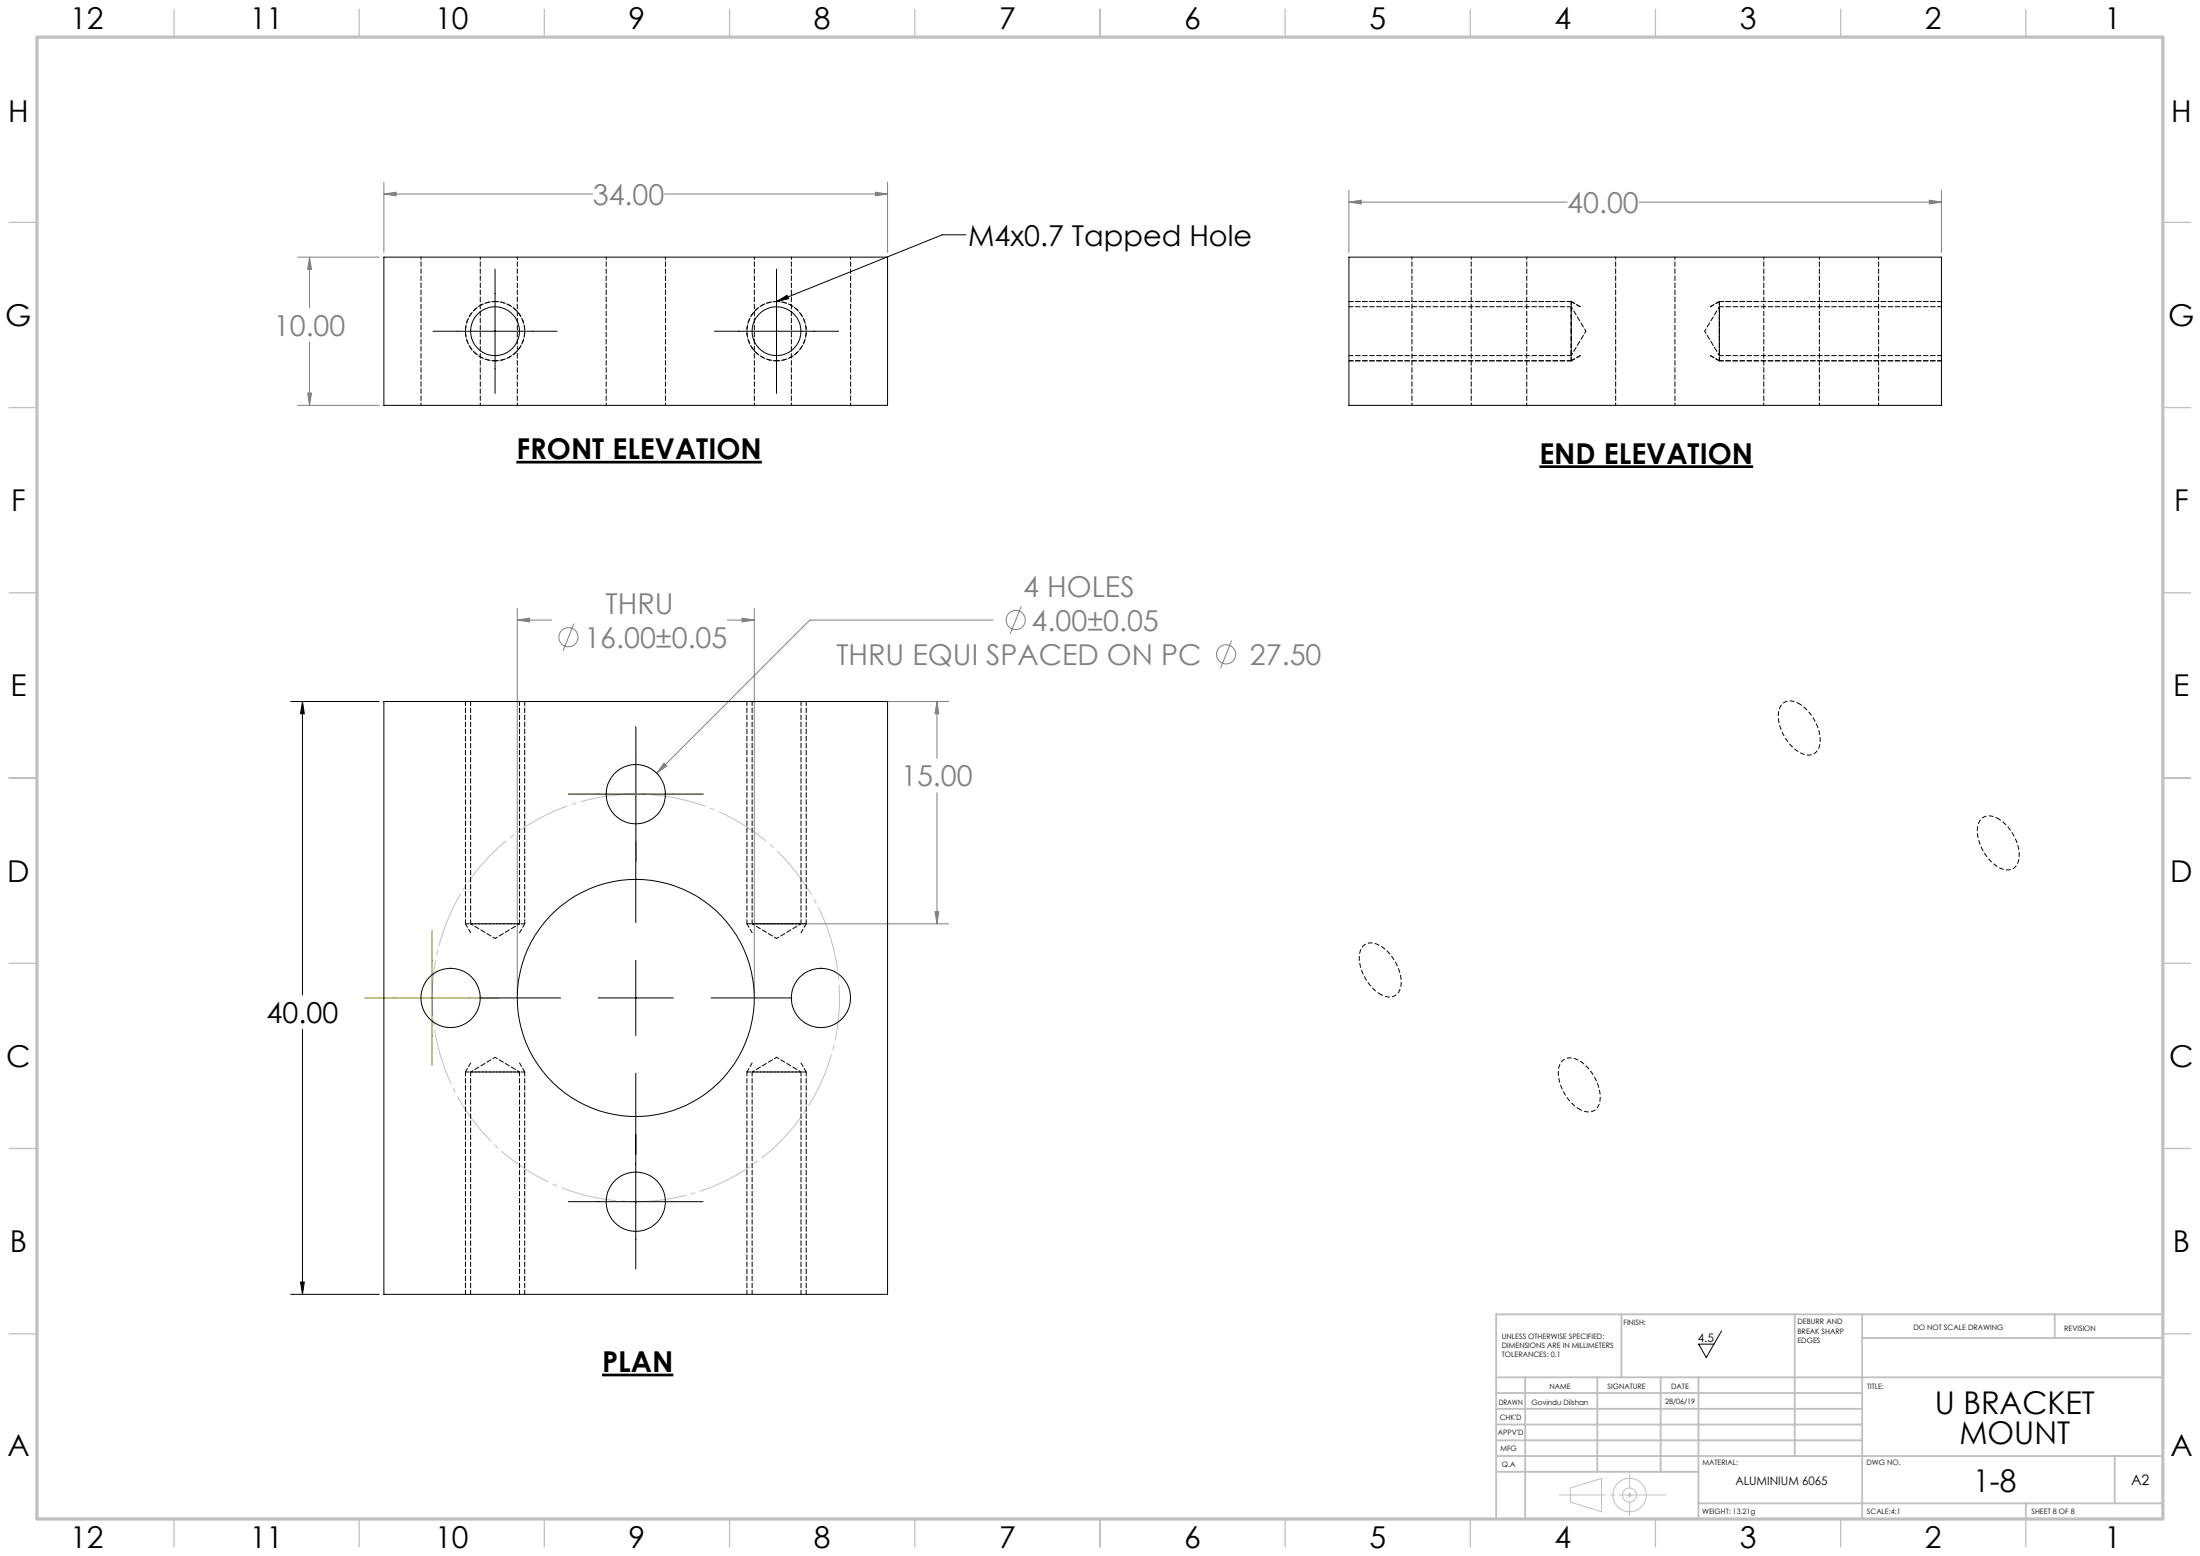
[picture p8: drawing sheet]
<svg xmlns="http://www.w3.org/2000/svg" width="594mm" height="420mm" viewBox="0 0 594 420" stroke-linecap="round" stroke-linejoin="round" font-family="sans-serif">
<g fill="none" stroke="#808080" stroke-width=".27">
<path d="M103.6 52.4l3.4-.5v1zM103.6 49.2v18.9M103.6 52.4h56.4M179.4 52.4h60.2M236.4 51.9l3.2 .5-3.2 .5zM239.6 49.2v18.9M364.2 54.6l3.3-.6v1.1zM364.2 51.4v16.7M364.2 54.6h59M442.5 54.6h81.7M520.9 54l3.3 .6-3.3 .5zM524.2 51.4v16.7"/>
<path d="M80.4 69.4h22M83.6 69.4l.5 3.3h-1zM83.6 69.4v13.7M83.6 92.3v17.1M80.4 109.4h22M83.1 106.1h1l-.5 3.3zM139.7 167.4l3.2-.6v1.1zM139.7 164.2v103.9M139.7 167.4h9.3M155 168.3l-3 7.4M196.4 167.4h7.3M200.3 166.8l3.4 .6-3.4 .5z"/>
<path d="M203.7 164.2v103.9M268.1 167.4h-49.4l-41.4 41.3M275.7 163.7l-2.9 7.4M332.5 172.9l-2.9 7.4M202.9 189.4h53.3M253 189.4l.5 3.3h-1.1zM253 189.4v15.3M179.3 206l.7 .7-2.7 2zM253 214v35.4M202.9 249.4h53.3M252.4 246.1h1.1l-.5 3.3z"/>
<circle cx="153.5" cy="172" r="2.59"/>
<circle cx="274.2" cy="167.4" r="2.59"/>
<circle cx="331" cy="176.6" r="2.59"/>
</g>
<path d="M139.4 124.7h66.3M415.6 126h57.8M162.5 371.1h19.3" fill="none" stroke="#000" stroke-width=".73" stroke-linecap="butt"/>
<path d="M224.3 253.3a55 55 0 0 0-92.2-22.2 55 55 0 0 0 25.3 91.4 55 55 0 0 0 67.6-66.5l-.7-2.7" fill="none" stroke="#c0c0c0" stroke-width=".27" stroke-dasharray="15.2 1.3 1.3 1.3" stroke-dashoffset="6.3" stroke-linecap="butt"/>
<g fill="none" stroke="#c0c0c0" stroke-width=".27">
<path d="M424 401.7l8.4-2.7v9.1l-8.4-2.7zM439.5 403.6h1M439.6 403.2l.7 .7M440 403v1.1M440.3 403.2l-.7 .7"/>
<circle cx="440" cy="403.5" r="4.5"/>
<circle cx="440" cy="403.6" r="1.89"/>
</g>
<g fill="none" stroke="#000" stroke-width=".27">
<path d="M133.7 72.7v33.5M209.7 72.7v33.5M260.8 63.4h-6.4l-44.7 18M116.9 89.4h33.5M192.9 89.4h33.5M209.7 81.4l2.8-1.7 .4 .9zM78.5 189.4h23.9M81.7 189.4l.5 3.3h-1.1zM81.7 189.4v79.2M171.7 196.2v52.8M153.5 214.4h36.3M171.7 259.2v20.3"/>
<path d="M81.7 277.8v71.6M129.5 269.4h21.8M161.5 269.4h20.3M192 269.4h21.8M171.7 289.7v52.8M153.5 324.4h36.3M78.5 349.4h23.9M81.1 346.1h1.1l-.5 3.3zM464.8 359.3l-4.1 7.1-2.1-3.6h4.2"/>
</g>
<path d="M133.7 97.4a8 8 0 0 1-7-11.9 8 8 0 0 1 13.8-.3 8 8 0 0 1-6.4 12.2h-.4M133.7 81.4a8 8 0 0 0-7 11.9 8 8 0 0 0 13.8 .3 8 8 0 0 0-6.4-12.2h-.4M209.7 97.4a8 8 0 0 1-7-11.9 8 8 0 0 1 13.8-.3 8 8 0 0 1-6.4 12.2h-.4M209.7 81.4a8 8 0 0 0-7 11.9 8 8 0 0 0 13.8 .3 8 8 0 0 0-6.4-12.2h-.4" fill="none" stroke="#000" stroke-width=".27" stroke-dasharray="1.3 .6" stroke-dashoffset=".3" stroke-linecap="butt"/>
<path d="M485.8 190a3.4 3.4 0 0 0-5.2 .9 10.1 10.1 0 0 0 2.3 9.6 6.5 6.5 0 0 0 6.4 3.1 4.4 4.4 0 0 0 2-5.3 12.7 12.7 0 0 0-5.5-8.3M539.5 221a3.4 3.4 0 0 0-5.1 .9 10.1 10.1 0 0 0 2.3 9.6 6.5 6.5 0 0 0 6.4 3.2 4.4 4.4 0 0 0 2-5.4 12.7 12.7 0 0 0-5.6-8.3M372.7 268.3a11.9 11.9 0 0 1-5.5-11.2 3.3 3.3 0 0 1 5.3-1.9 11.9 11.9 0 0 1 5.6 11.5 3.2 3.2 0 0 1-5.2 1.8l-.2-.2M426.4 299.4a11.9 11.9 0 0 1-5.5-11.3 3.3 3.3 0 0 1 5.4-1.9 11.9 11.9 0 0 1 5.6 11.5 3.2 3.2 0 0 1-5.2 1.8l-.3-.1" fill="none" stroke="#000" stroke-width=".27" stroke-dasharray="1.3 .6" stroke-dashoffset=".5" stroke-linecap="butt"/>
<path d="M440 397.9v11.2" fill="none" stroke="#c0c0c0" stroke-width=".27" stroke-dasharray="15.2 1.3 1.3 1.3" stroke-dashoffset="11.6"/>
<path d="M449.7 403.5h-28.7" fill="none" stroke="#c0c0c0" stroke-width=".27" stroke-dasharray="15.2 1.3 1.3 1.3" stroke-dashoffset="2.8"/>
<g fill="none" stroke="#c0c0c0" stroke-width=".35">
<path d="M47 2.5v7.5M97 2.5v7.5M147 2.5v7.5M197 2.5v7.5M247 2.5v7.5M297 2.5v7.5M347 2.5v7.5M397 2.5v7.5M447 2.5v7.5M497 2.5v7.5M547 2.5v7.5M2.5 60h7.5"/>
<path d="M584 60h7.5M2.5 110h7.5M584 110h7.5M2.5 160h7.5M584 160h7.5M2.5 210h7.5M584 210h7.5M2.5 260h7.5M584 260h7.5M2.5 310h7.5M584 310h7.5M2.5 360h7.5"/>
<path d="M584 360h7.5M47 410v7.5M97 410v7.5M147 410v7.5M197 410v7.5M247 410v7.5M297 410v7.5M347 410v7.5M397 410v7.5M447 410v7.5M497 410v7.5M547 410v7.5"/>
</g>
<g fill="none" stroke="#c0c0c0" stroke-width=".5">
<path d="M437.8 354.8v17M484.6 354.8v38.2M502.8 354.8v55.2M554.8 354.8v6.4M584 354.8h-180v55.2M404 371.8h180M404 376h98.8M411.8 371.8v38.2M431.3 371.8v25.5M448.4 371.8v25.5M458.6 371.8v38.2M502.8 361.2h81.2"/>
<path d="M404 388.8h98.8M404 384.5h98.8M404 380.3h98.8M404 397.3h54.6M404 393h180M571 393v12.8M458.6 405.8h125.4M547 405.8v4.2"/>
</g>
<path d="M10 10h574v400h-574z" fill="none" stroke="#c0c0c0" stroke-width=".7"/>
<g fill="none" stroke="#000" stroke-width=".27" stroke-dasharray="1.3 .6" stroke-dashoffset=".2">
<path d="M364.2 81.4h60M364.2 97.4h60M424.2 97.4l2.5-1.4M424.2 81.4l2.5 1.4M464.2 81.4l-2.4 1.4M464.2 97.4l-2.4-1.4M524.2 97.4h-60M524.2 81.4h-60M125.7 189.4v60M141.7 189.4v60M201.7 189.4v60M217.7 189.4v60"/>
<path d="M125.7 249.4l1.4 2.4M141.7 249.4l-1.4 2.4M201.7 249.4l1.4 2.4M217.7 249.4l-1.4 2.4M125.7 289.4l1.4-2.5M141.7 289.4l-1.4-2.5M201.7 289.4l1.4-2.5M217.7 289.4l-1.4-2.5M125.7 349.4v-60M141.7 349.4v-60M201.7 349.4v-60M217.7 349.4v-60"/>
</g>
<path d="M424.2 97.4v-16M464.2 81.4v16M125.7 249.4h16M201.7 249.4h16M141.7 289.4h-16M217.7 289.4h-16" fill="none" stroke="#000" stroke-width=".27" stroke-dasharray="1.3 .6" stroke-dashoffset=".3"/>
<path d="M171.7 196.2v36.3M153.5 214.4h36.3M116.7 251.2v36.3M98.5 269.4h36.3" fill="none" stroke="#808000" stroke-width=".27"/>
<path d="M81.7 189.4l.5 3.3h-1.1zM81.1 346.1h1.1l-.5 3.3z" fill="#000"/>
<path d="M103.6 52.4l3.4-.5v1zM236.4 51.9l3.2 .5-3.2 .5zM83.6 69.4l.5 3.3h-1zM83.1 106.1h1l-.5 3.3zM364.2 54.6l3.3-.6v1.1zM520.9 54l3.3 .6-3.3 .5zM253 189.4l.5 3.3h-1.1zM252.4 246.1h1.1l-.5 3.3zM139.7 167.4l3.2-.6v1.1zM200.3 166.8l3.4 .6-3.4 .5zM179.3 206l-2 2.7 2.7-2z" fill="#808080"/>
<path d="M209.7 81.4l2.8-1.7 .4 .9z" fill="#000"/>
<g fill="none" stroke="#000" stroke-width=".27">
<path d="M103.6 69.4h136v40h-136zM364.2 69.4h160v40h-160zM103.6 189.4h136v160h-136z"/>
<circle cx="133.7" cy="89.4" r="6.6"/>
<circle cx="209.6" cy="89.4" r="6.6"/>
<circle cx="171.7" cy="214.4" r="8"/>
<circle cx="121.7" cy="269.4" r="8"/>
<circle cx="171.6" cy="269.4" r="32"/>
<circle cx="221.7" cy="269.4" r="8"/>
<circle cx="171.7" cy="324.4" r="8"/>
</g>
<g fill="none" stroke="#000" stroke-width=".27" stroke-dasharray="1.3 .6" stroke-dashoffset=".6">
<path d="M113.7 69.4v40M139.7 69.4v40M163.7 69.4v40M213.7 69.4v40M381.2 69.4v40M412.2 69.4v40M436.2 69.4v40M491.2 69.4v40M424.2 96l4-6.6M428.2 89.4l-4-6.6M460.3 89.4l3.9 6.6M464.2 82.8l-3.9 6.6"/>
<path d="M129.7 109.4v-40M179.7 109.4v-40M203.7 109.4v-40M229.7 109.4v-40M397.2 109.4v-40M452.2 109.4v-40M476.2 109.4v-40M507.2 109.4v-40M127.1 249.4l6.6 3.9M133.7 253.3l6.6-3.9M203.1 249.4l6.6 3.9M209.7 253.3l6.6-3.9"/>
<path d="M133.7 285.4l-6.6 4M140.3 289.4l-6.6-4M209.7 285.4l-6.6 4M216.3 289.4l-6.6-4"/>
</g>
<path d="M464.2 82.8v13.2M127.1 249.4h13.2M203.1 249.4h13.2M140.3 289.4h-13.2M216.3 289.4h-13.2" fill="none" stroke="#000" stroke-width=".27" stroke-dasharray="1.3 .6" stroke-dashoffset=".7"/>
<g fill="none" stroke="#000" stroke-width=".27" stroke-dasharray="1.3 .6" stroke-dashoffset=".2">
<path d="M364.2 96h60M424.2 89.4v-6.6M424.2 96v-6.6M424.2 82.8h-60M464.2 96h60M524.2 82.8h-60M127.1 189.4v60M203.1 189.4v60M140.3 249.4v-60M216.3 249.4v-60M127.1 289.4v60M203.1 289.4v60"/>
<path d="M140.3 349.4v-60M216.3 349.4v-60"/>
</g>
<g font-size="8.5">
<text x="522.4" y="381.8">U BRACKET</text>
<text x="529" y="389.9">MOUNT</text>
<text x="532.8" y="402.7">1-8</text>
</g>
<g font-size="8.1">
<text x="19" y="8">12</text>
<text x="67.5" y="8">11</text>
<text x="117.5" y="8">10</text>
<text x="169.7" y="8">9</text>
<text x="219.7" y="8">8</text>
<text x="269.7" y="8">7</text>
<text x="319.7" y="8">6</text>
<text x="369.7" y="8">5</text>
<text x="419.7" y="8">4</text>
<text x="469.7" y="8">3</text>
<text x="519.7" y="8">2</text>
<text x="568.2" y="8">1</text>
<text x="2.2" y="33">H</text>
<text x="586.2" y="33">H</text>
<text x="1.4" y="88">G</text>
<text x="585.4" y="88">G</text>
<text x="3" y="138">F</text>
<text x="587" y="138">F</text>
<text x="2.8" y="188">E</text>
<text x="586.8" y="188">E</text>
<text x="2" y="238">D</text>
<text x="586" y="238">D</text>
<text x="1.7" y="288">C</text>
<text x="585.7" y="288">C</text>
<text x="2.7" y="338">B</text>
<text x="586.7" y="338">B</text>
<text x="2" y="393">A</text>
<text x="586" y="393">A</text>
<text x="19" y="418">12</text>
<text x="67.5" y="418">11</text>
<text x="117.5" y="418">10</text>
<text x="169.7" y="418">9</text>
<text x="219.7" y="418">8</text>
<text x="269.7" y="418">7</text>
<text x="319.7" y="418">6</text>
<text x="369.7" y="418">5</text>
<text x="419.7" y="418">4</text>
<text x="469.7" y="418">3</text>
<text x="519.7" y="418">2</text>
<text x="568.2" y="418">1</text>
</g>
<g font-size="7.8" fill="#808080">
<text x="160.1" y="55.3">34.00</text>
<text x="423.2" y="57.5">40.00</text>
<text x="73.9" y="90.6">10.00</text>
<text x="276.3" y="161">4 HOLES</text>
<text x="163.5" y="165.7">THRU</text>
<text x="278.5" y="170.3">4.00±0.05</text>
<text x="157.8" y="174.9">16.00±0.05</text>
<text x="225.8" y="179.5">THRU EQUI SPACED ON PC</text>
<text x="337.5" y="179.5">27.50</text>
<text x="243.3" y="212.3">15.00</text>
</g>
<g font-size="7.8">
<text x="261.4" y="66.4">M4x0.7 Tapped Hole</text>
<text x="139.4" y="123.9">FRONT ELEVATION</text>
<text x="415.6" y="125.1">END ELEVATION</text>
<text x="72" y="276.1">40.00</text>
<text x="162.5" y="370.3">PLAN</text>
</g>
<text font-size="3.9" x="575.4" y="400.9">A2</text>
<g font-size="3.2">
<text x="458.4" y="362.1">4.5</text>
<text x="468.5" y="400.9">ALUMINIUM 6065</text>
</g>
<g font-size="2">
<text x="438.4" y="357.6">FINISH:</text>
<text x="485.3" y="357.5">DEBURR AND</text>
<text x="485.3" y="360">BREAK SHARP</text>
<text x="516.6" y="359">DO NOT SCALE DRAWING</text>
<text x="557.3" y="359.2">REVISION</text>
<text x="405.5" y="361.4">UNLESS OTHERWISE SPECIFIED:</text>
<text x="405.5" y="363.9">DIMENSIONS ARE IN MILLIMETERS</text>
<text x="485.3" y="362.5">EDGES</text>
<text x="405.5" y="366.4">TOLERANCES: 0.1</text>
<text x="418.3" y="375">NAME</text>
<text x="434" y="374.9">SIGNATURE</text>
<text x="451.2" y="374.9">DATE</text>
<text x="504.1" y="374.9">TITLE:</text>
<text x="404.6" y="379.1">DRAWN</text>
<text x="404.9" y="383.3">CHK'D</text>
<text x="413.5" y="379.1">Govindu Dilshan</text>
<text x="449.6" y="378.9">28/06/19</text>
<text x="404.4" y="387.4">APPV'D</text>
<text x="405.1" y="391.8">MFG</text>
<text x="405.5" y="396">Q.A</text>
<text x="459.6" y="395.5">MATERIAL:</text>
<text x="504" y="395.5">DWG NO.</text>
<text x="459.6" y="408.5">WEIGHT: 13.21g</text>
<text x="504.1" y="408.6">SCALE:4:1</text>
<text x="548.5" y="408.6">SHEET 8 OF 8</text>
</g>
</svg>
